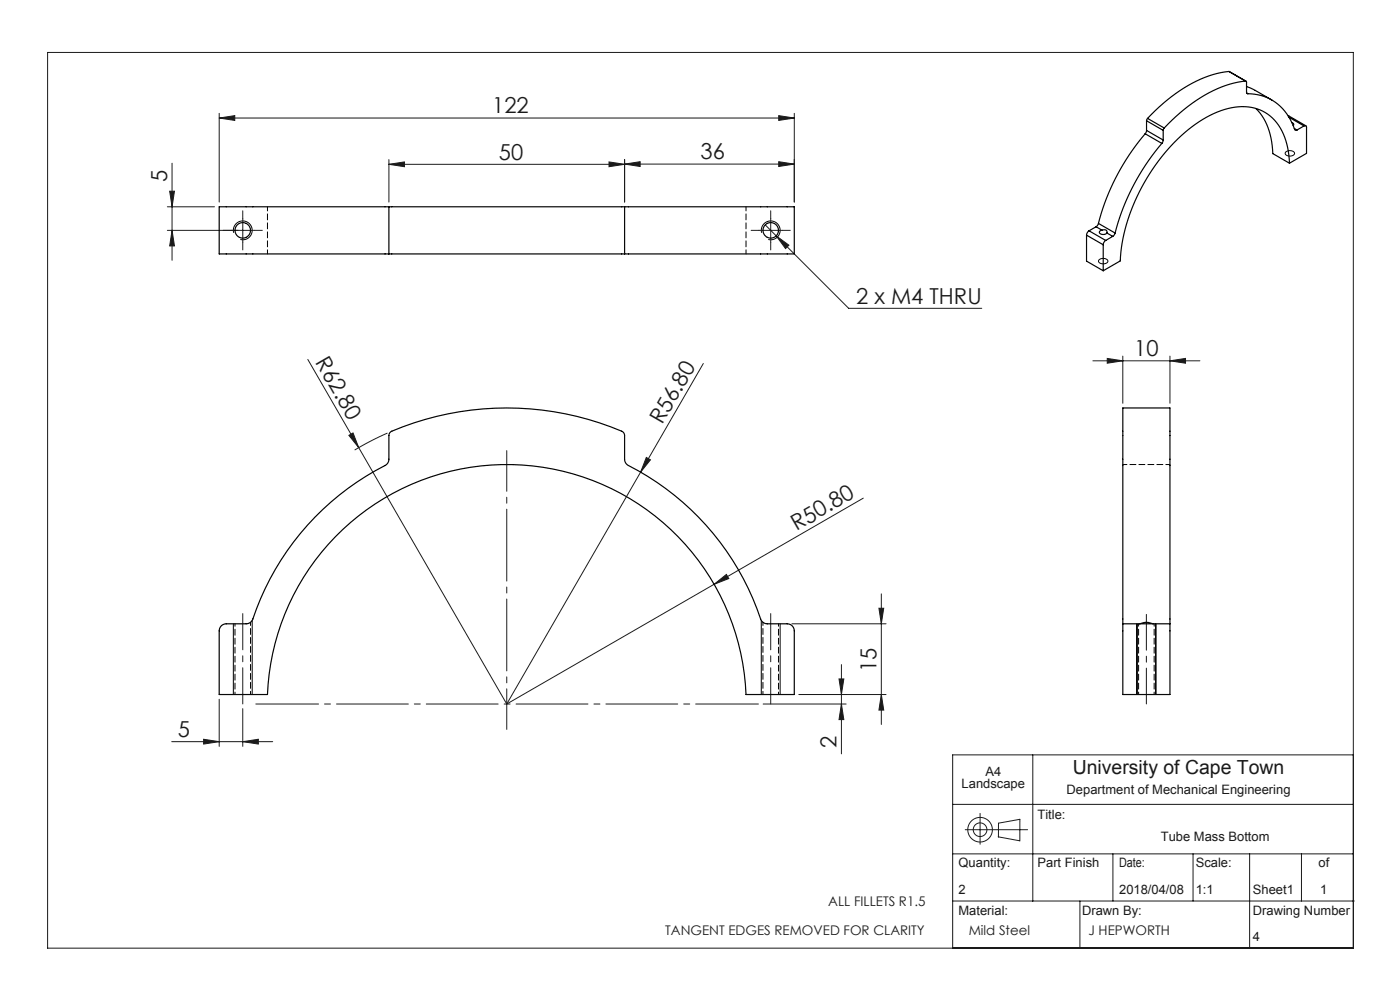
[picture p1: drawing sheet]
<svg xmlns="http://www.w3.org/2000/svg" width="297mm" height="210mm" viewBox="0 0 297 210" stroke-linecap="round" stroke-linejoin="round" font-family="sans-serif">
<g fill="none" stroke="#191924" stroke-width=".21">
<path d="M10.1 11.1h277v190h-277zM36.5 34.6v20.6M46.5 25l3.3-.5v1zM46.5 24v18.9M46.5 25h122M82.5 34.9l3.3-.6v1.1zM82.5 33.9v9M82.5 34.9h50M129.2 34.3l3.3 .6-3.3 .5zM132.5 34.8l3.3-.5v1zM132.5 33.8v9.1M132.5 34.8h36"/>
<path d="M165.2 34.3l3.3 .5-3.3 .5zM165.2 24.5l3.3 .5-3.3 .5zM168.5 24v18.9M35.5 48.9h18.5M35.5 43.9h10M36 40.6h1l-.5 3.3zM36.5 48.9l.5 3.3h-1zM51.5 46.4v5M161 48.9h5M162.3 47.7l17.7 17.7h28.3M163.5 46.4v5M164.7 50l2.7 2-.8 .7z"/>
<path d="M65.3 76.2l10.8 18.8M149.2 77.1l-13.3 23M231.8 76.5h22.7M234.9 76l3.3 .5-3.3 .5zM238.2 75.5v10M248.2 76.5l3.3-.5v1zM248.2 75.5v10M74 92.3l.9-.5 1.2 3.2zM76.1 95l31.4 54.3M82.2 91.9l-3.5 1.7-3.5 1.9M137.1 97l.9 .5-2.1 2.6zM135.9 100.1l-28.4 49.2"/>
<path d="M183.1 105.7l-31.6 18.2M151.5 123.9l2.6-2.1 .5 .9zM151.5 123.9l-44 25.4M168 132.3h20M186.5 129h1l-.5 3.3zM187 126v27.7M36.4 157.3h21.5M43.2 156.8l3.3 .5-3.3 .5zM46.5 148.3v10M51.5 157.3l3.3-.5v1zM51.5 150.3v8M161.9 149.3h17.6"/>
<path d="M178 144h1l-.5 3.3zM178.5 149.3l.5 3.3h-1zM178.5 141v18.9M187 147.3l.5 3.3h-1zM188 147.3h-18.5M202.1 170.6h85M204.8 176h13.2M207.9 172.5v6.6M211.8 177.5l4.5 .8M211.8 177.5v-2.9l4.6-.8v4.6M219.1 160.1v31M287.1 160.1h-85v41"/>
<path d="M202.1 191.1h85.2M202.1 181.1h85M229.1 191.1v10M236.1 181.1v10M253.1 181.1v10M265.1 181.1v20M276.1 181.1v10"/>
<circle cx="207.9" cy="176" r="1.45"/>
<circle cx="207.9" cy="176" r="2.61"/>
</g>
<path d="M272.8 32.3a1.2 1.2 0 0 1 1.8 .3 1.15 1.15 0 0 1-2-.1zM49.6 49.4a2 2 0 0 1 1.7-2.5 2 2 0 0 1 2.2 2.1 2 2 0 0 1-2.5 1.8M161.6 49.4a2 2 0 0 1 1.7-2.5 2 2 0 0 1 2.2 2.1 2 2 0 0 1-2.5 1.8M233.2 55.1a1.2 1.2 0 0 1 1.8 .3 1.15 1.15 0 0 1-2 0zM49.5 132.3v15M53.5 131.6v15.7M161.5 131.6v15.7M165.5 132.3v15M241.2 132.3v15M245.2 132.3v15" fill="none" stroke="#000" stroke-width=".21"/>
<path d="M51.5 149.3v-19.1M163.5 149.3v-19.1M243.2 149.3v-19" fill="none" stroke="#191924" stroke-width=".21" stroke-dasharray="15.2 1.3 1.3 1.3" stroke-dashoffset="7.6"/>
<path d="M107.5 95.6v59.1" fill="none" stroke="#191924" stroke-width=".21" stroke-dasharray="15.2 1.3 1.3 1.3" stroke-dashoffset="6.6"/>
<path d="M160.9 149.3h-106.6" fill="none" stroke="#191924" stroke-width=".21" stroke-dasharray="15.2 1.3 1.3 1.3" stroke-dashoffset="1.9"/>
<path d="M49 48.9h-1.6M51.5 46.4v-1.7M51.5 51.4v1.6M54 48.9h1.7M161 48.9h-1.6M163.5 46.4v-1.7M163.5 51.4v1.6M166 48.9h1.7" fill="none" stroke="#191924" stroke-width=".21" stroke-dasharray="15.2 1.3 1.3 1.3"/>
<g fill="#191924">
<path d="M74 92.3l.9-.5 1.2 3.2z"/>
<path d="M164.7 50l2.7 2-.8 .7z"/>
<path d="M151.5 123.9l2.6-2.1 .5 .9z"/>
<path d="M137.1 97l.9 .5-2.1 2.6z"/>
<path d="M178.5 149.3l.5 3.3h-1zM178 144h1l-.5 3.3z"/>
<path d="M165.2 24.5l3.3 .5-3.3 .5zM46.5 25l3.3-.5v1zM129.2 34.3l3.3 .6-3.3 .5zM82.5 34.9l3.3-.6v1.1z"/>
<path d="M51.5 157.3l3.3-.5v1zM43.2 156.8l3.3 .5-3.3 .5zM248.2 76.5l3.3-.5v1zM234.9 76l3.3 .5-3.3 .5z"/>
<path d="M36.5 48.9l.5 3.3h-1zM36 40.6h1l-.5 3.3z"/>
<path d="M186.5 129h1l-.5 3.3zM187 147.3l.5 3.3h-1z"/>
<path d="M132.5 34.8l3.3-.5v1zM165.2 34.3l3.3 .5-3.3 .5z"/>
</g>
<g fill="none" stroke="#000" stroke-width=".25">
<path d="M260.7 15.2a27.5 27.5 0 0 0-15.6 8.2l-1.7 1.7M260.7 15.2l3.6 2M260.7 15.2l3.5 2M264.2 17.2l.2 .2v2.2l.3 .3M264.2 17.2a27.5 27.5 0 0 0-15.6 8.3l-1.6 1.7M264.4 18.4l1.5 .6 3.9 2.2M264.5 19.7l.2 .2M264.7 19.9a10.4 10.4 0 0 1 10 7.7h.4M242.9 28.4a47.8 47.8 0 0 0-9.9 19M242.9 28.4l3.6 2M243.2 27.7l-.3 .7M243.2 25.6l3.6 2.1"/>
<path d="M243.2 27.7l3.6 2M243.2 25.6v2.1M243.4 25.1l-.2 .5M243.4 25.1l3.6 2.1M246.5 30.4a47.7 47.7 0 0 0-9.9 19M246.8 29.7l-.3 .7M246.8 27.7v2M247 27.2l-.2 .5M266.4 23a13.3 13.3 0 0 1 3.6 9.6l3.6 2M273.3 24.6l3.7 2.1M273.5 24.9l3.1 1.8M273.6 34.6a12.8 12.8 0 0 0-4.6-10.3 10.9 10.9 0 0 0-10.7-.6 33.5 33.5 0 0 0-15 14.1 37.8 37.8 0 0 0-5.6 17.5l-3.7 2.1"/>
<path d="M274.1 26a.39 .39 0 0 1 .3 .2 .39 .39 0 0 1-.1 .5M274.6 27.2l.5 .4M276.6 26.7a.32 .32 0 0 1 .4 0 .32 .32 0 0 1 .2 .3v5.5l-3.6 2.1M276.6 26.7l-1.5 .9M82.5 43.9h50M82.5 53.9h50M82.5 43.9h-36v10h36M82.5 43.9v10M132.5 43.9h36v10h-36M132.5 43.9v10M230.5 49.9l3.5 2M230.5 49.9v5.5l3.5 2"/>
<path d="M231 49l-.3 .4-.2 .5M231 49l3.6 2M232.5 48.1l1.3 .7M232.5 48.1l-1.5 .9M233 47.4l-.5 .7M233 47.4l3.6 2M233.8 48.8a.47 .47 0 0 0-.6 .5 .47 .47 0 0 0 .6 .4h.6l.4-.3M233.8 48.8a.63 .63 0 0 1 .7-.1 .63 .63 0 0 1 .3 .7M234 51.9v5.5M234.6 51l-.4 .4-.2 .5M234.8 49.4l1.3 .7M236.1 50.1l-1.5 .9"/>
<path d="M236.6 49.4l-.5 .7M82.8 91.7a61.7 61.7 0 0 1 49.4 0l.3 .7v5a1.5 1.5 0 0 0 .8 1.3 57.3 57.3 0 0 1 28.3 33l.5 .5 .5 .1h4.4a1.5 1.5 0 0 1 1.5 1.5v13.5h-10.2a50.8 50.8 0 0 0-50.8-48.8 50.8 50.8 0 0 0-50.8 48.8h-10.2v-13.5a1.5 1.5 0 0 1 1.5-1.5h4.2a1.5 1.5 0 0 0 1.4-1 57.2 57.2 0 0 1 28.4-32.8l.5-.9v-5.2zM238.2 132.3v15h10v-15M238.2 132.3v-45.8h10v45.8M238.2 132.3h10M241.7 132.3a3.6 3.6 0 0 1 3 0"/>
<circle cx="51.5" cy="48.9" r="1.65"/>
<circle cx="163.5" cy="48.9" r="1.65"/>
</g>
<path d="M56.7 53.9v-10M158.3 53.9v-10M248.2 98.5h-10" fill="none" stroke="#000" stroke-width=".21" stroke-dasharray="1.3 .6" stroke-dashoffset=".4"/>
<path d="M49.9 132.3v15M241.5 132.3v15M165.2 147.3v-15M244.8 147.3v-15" fill="none" stroke="#000" stroke-width=".21" stroke-dasharray="1.3 .6" stroke-dashoffset=".8"/>
<path d="M161.9 132v15.3M53.2 147.3v-15.3" fill="none" stroke="#000" stroke-width=".21" stroke-dasharray="1.3 .6" stroke-dashoffset=".6"/>
<g font-size="4.7" fill="#191924">
<text x="104.4" y="24">122</text>
<text x="105.8" y="33.8">50</text>
<text x="148.6" y="33.8">36</text>
<text x="35.5" y="38.5" transform="rotate(-90 35.5 38.5)">5</text>
<text x="181.6" y="64.4">2 x M4 THRU</text>
<text x="66.8" y="76.9" transform="rotate(60 66.8 76.9)">R62.80</text>
<text x="240.6" y="75.5">10</text>
<text x="140.4" y="90.3" transform="rotate(-60 140.4 90.3)">R56.80</text>
<text x="169" y="112.7" transform="rotate(-30 169 112.7)">R50.80</text>
<text x="186" y="142.6" transform="rotate(-90 186 142.6)">15</text>
<text x="37.7" y="156.3">5</text>
<text x="177.5" y="158.6" transform="rotate(-90 177.5 158.6)">2</text>
</g>
<text font-size="4.1" fill="#191924" x="227.6" y="164.3">University of Cape Town</text>
<g font-size="2.8" fill="#191924">
<text x="175.7" y="192.1">ALL FILLETS R1.5</text>
<text x="141.1" y="198.3">TANGENT EDGES REMOVED FOR CLARITY</text>
<text x="205.5" y="198.3">Mild Steel</text>
<text x="230.9" y="198.3">J HEPWORTH</text>
</g>
<g font-size="2.7" fill="#191924">
<text x="204" y="167.2">Landscape</text>
<text x="209.1" y="164.6">A4</text>
<text x="220.1" y="173.7">Title:</text>
<text x="226.3" y="168.5">Department of Mechanical Engineering</text>
<text x="246.3" y="178.4">Tube Mass Bottom</text>
<text x="203.3" y="184">Quantity:</text>
<text x="220.1" y="184">Part Finish</text>
<text x="237.4" y="184">Date:</text>
<text x="253.7" y="184">Scale:</text>
<text x="279.7" y="184">of</text>
<text x="203.3" y="189.6">2</text>
<text x="237.4" y="189.6">2018/04/08</text>
<text x="253.7" y="189.6">1:1</text>
<text x="265.8" y="189.6">Sheet1</text>
<text x="280.1" y="189.6">1</text>
<text x="203.3" y="194.1">Material:</text>
<text x="229.6" y="194.1">Drawn By:</text>
<text x="265.8" y="194.1">Drawing Number</text>
<text x="265.8" y="199.6">4</text>
</g>
</svg>
